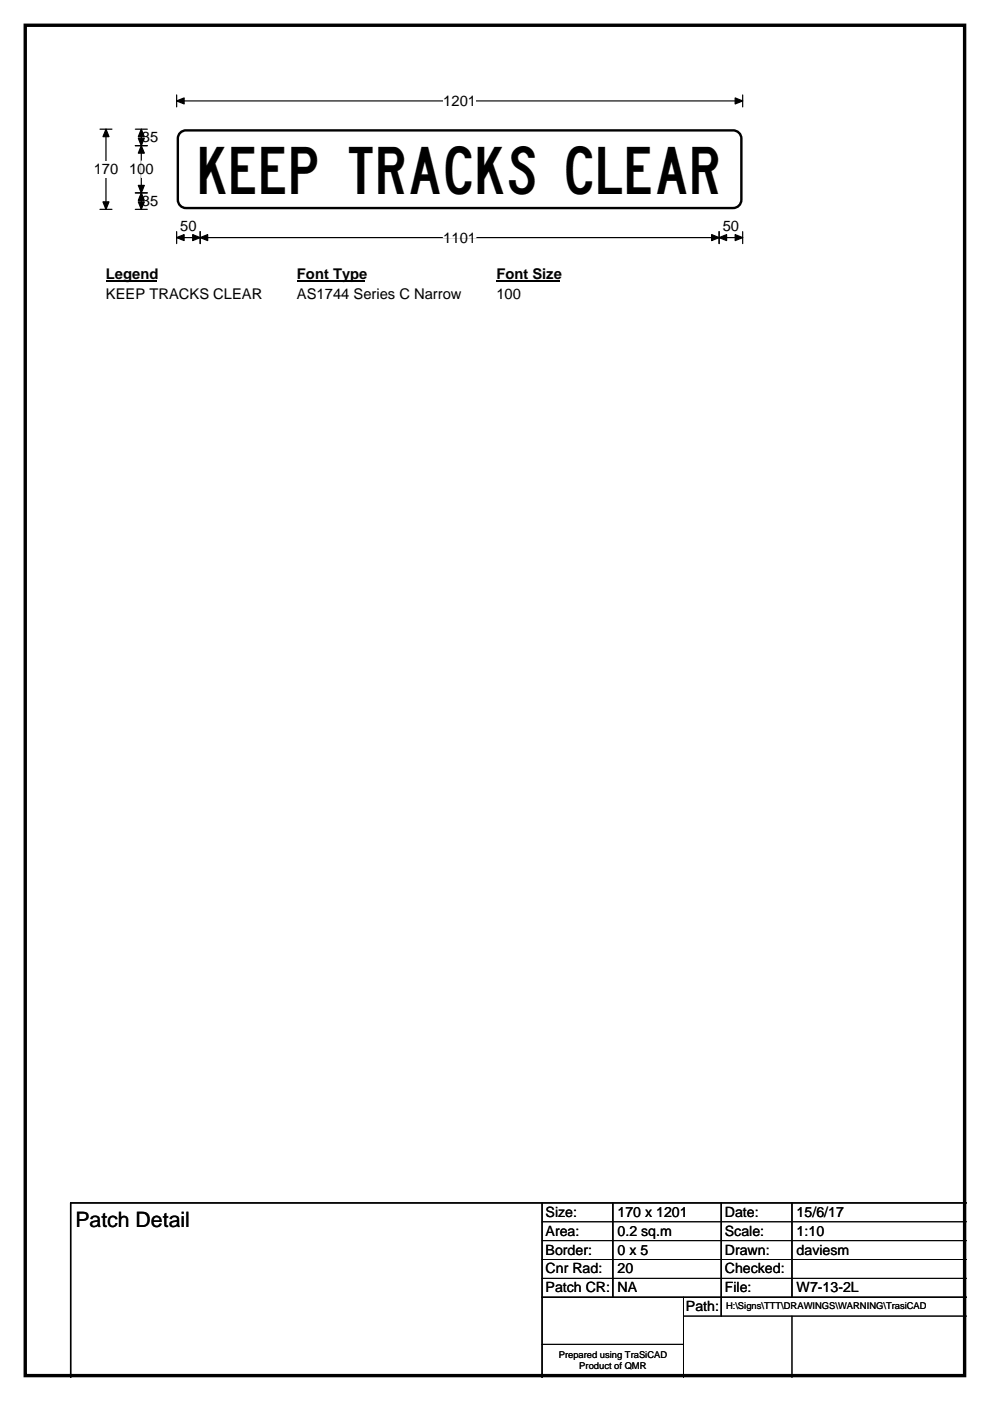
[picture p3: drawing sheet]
<svg xmlns="http://www.w3.org/2000/svg" width="210mm" height="297mm" viewBox="0 0 210 297" stroke-linecap="round" stroke-linejoin="round" font-family="sans-serif">
<path d="M5.4 5.4h199.2v286.3h-199.2z" fill="none" stroke="#000" stroke-width=".72"/>
<path d="M37.5 21.4h120M37.5 20.1v2.6M157.5 20.1v2.6" fill="none" stroke="#000" stroke-width=".25"/>
<path d="M37.5 21.4l1.6-.6v1.2zM155.9 20.8l1.6 .6-1.6 .6z" fill="#000" stroke="#000" stroke-width=".25"/>
<path d="M94 19.7h7v3.5h-7z" fill="#fff"/>
<path d="M21.2 27.4h2.5M22.5 27.4v17M21.2 44.4h2.5M37.5 50.4h120M37.5 49.1v2.5M42.5 49.1v2.5M152.5 49.1v2.5M157.5 49.1v2.5" fill="none" stroke="#000" stroke-width=".25"/>
<path d="M22.5 27.4l.6 1.6h-1.3zM21.8 42.8h1.3l-.6 1.6zM37.5 50.4l1.6-.7v1.3zM42.5 50.4l1.5-.7v1.3zM40.9 49.7l1.6 .7-1.6 .6zM150.9 49.7l1.6 .7-1.6 .6zM152.5 50.4l1.6-.7v1.3zM155.9 49.7l1.6 .7-1.6 .6z" fill="#000" stroke="#000" stroke-width=".25"/>
<path d="M94 50.4h7" fill="none" stroke="#fff" stroke-width=".25"/>
<path d="M19.9 34.2h5.2v3.5h-5.2z" fill="#fff"/>
<path d="M28.7 30.9h2.5M28.7 27.4h2.5M30 27.4v17M28.7 40.9h2.5M28.7 44.4h2.5" fill="none" stroke="#000" stroke-width=".25"/>
<path d="M30 30.9l.6 1.6h-1.3zM30 27.4l.6 1.6h-1.3zM29.3 29.3h1.3l-.6 1.6zM29.3 39.3h1.3l-.6 1.6zM30 40.9l.6 1.6h-1.3zM29.3 42.8h1.3l-.6 1.6z" fill="#000" stroke="#000" stroke-width=".25"/>
<path d="M30 34.1v3.5" fill="none" stroke="#fff" stroke-width=".25"/>
<path d="M22.5 56.4h10.7v3.5h-10.7z" fill="#fff"/>
<path d="M22.5 59.7h10.7" fill="none" stroke="#000" stroke-width=".32"/>
<path d="M63 56.4h14.4v3.5h-14.4z" fill="#fff"/>
<path d="M63 59.7h14.4" fill="none" stroke="#000" stroke-width=".32"/>
<path d="M105.3 56.4h13.4v3.5h-13.4z" fill="#fff"/>
<path d="M105.3 59.7h13.4" fill="none" stroke="#000" stroke-width=".32"/>
<g fill="#fff">
<path d="M22.5 60.6h33v3.5h-33z"/>
<path d="M62.9 60.6h34.9v3.5h-34.9z"/>
<path d="M105.3 60.6h5.2v3.5h-5.2z"/>
</g>
<path d="M38 28l.9-.5 .6-.1h116a2.01 2.01 0 0 1 2 2v13a2.02 2.02 0 0 1-2 2h-116a2.01 2.01 0 0 1-2-2v-13v-.6z" fill-rule="evenodd" fill="#fff" stroke="#fff" stroke-width=".21"/>
<path d="M38.2 28.1l.8-.4 .5-.1h116a1.73 1.73 0 0 1 1.7 1.8v13a1.75 1.75 0 0 1-1.7 1.7h-116a1.73 1.73 0 0 1-1.8-1.7v-13l.1-.5z" fill="none" stroke="#000" stroke-width=".51"/>
<path d="M115 255v37M130 255v20M153 255v24M168 255v20M205 255h-190v37M115 275h90" fill="none" stroke="#000" stroke-width=".3"/>
<path d="M115 259h90M115 263h90M115 267h90M115 271h90M145 279h60M145 275v17M168 279v13M115 285h30" fill="none" stroke="#000" stroke-width=".21"/>
<text font-size="10" x="42.5" y="41.1">KEEP TRACKS CLEAR</text>
<text font-size="4.5" x="16" y="260.1">Patch Detail</text>
<g font-size="3.1">
<text x="94" y="22.5">1201</text>
<text x="30.1" y="30.2">35</text>
<text x="19.9" y="37">170</text>
<text x="27.4" y="36.9">100</text>
<text x="30.1" y="43.7">35</text>
<text x="38.2" y="49">50</text>
<text x="94" y="51.4">1101</text>
<text x="153.3" y="49">50</text>
<text x="22.5" y="59.2">Legend</text>
<text x="63" y="59.2">Font Type</text>
<text x="105.3" y="59.2">Font Size</text>
<text x="22.5" y="63.4">KEEP TRACKS CLEAR</text>
<text x="63" y="63.4">AS1744 Series C Narrow</text>
<text x="105.3" y="63.4">100</text>
</g>
<g font-size="3">
<text x="115.7" y="258">Size:</text>
<text x="131" y="258">170 x 1201</text>
<text x="153.7" y="258">Date:</text>
<text x="169" y="258">15/6/17</text>
<text x="115.7" y="262">Area:</text>
<text x="131" y="262">0.2 sq.m</text>
<text x="153.7" y="262">Scale:</text>
<text x="169" y="262">1:10</text>
<text x="115.7" y="266">Border:</text>
<text x="115.7" y="270">Cnr Rad:</text>
<text x="131" y="266">0 x 5</text>
<text x="131" y="270">20</text>
<text x="153.7" y="266">Drawn:</text>
<text x="153.7" y="270">Checked:</text>
<text x="169" y="266">daviesm</text>
<text x="115.7" y="274">Patch CR:</text>
<text x="131" y="274">NA</text>
<text x="153.7" y="274">File:</text>
<text x="169" y="274">W7-13-2L</text>
<text x="145.5" y="278">Path:</text>
</g>
<g font-size="2">
<text x="154" y="277.6">H:\Signs\TTT\DRAWINGS\WARNING\TrasiCAD</text>
<text x="118.5" y="287.8">Prepared using TraSiCAD</text>
<text x="122.9" y="290.2">Product of QMR</text>
</g>
</svg>
